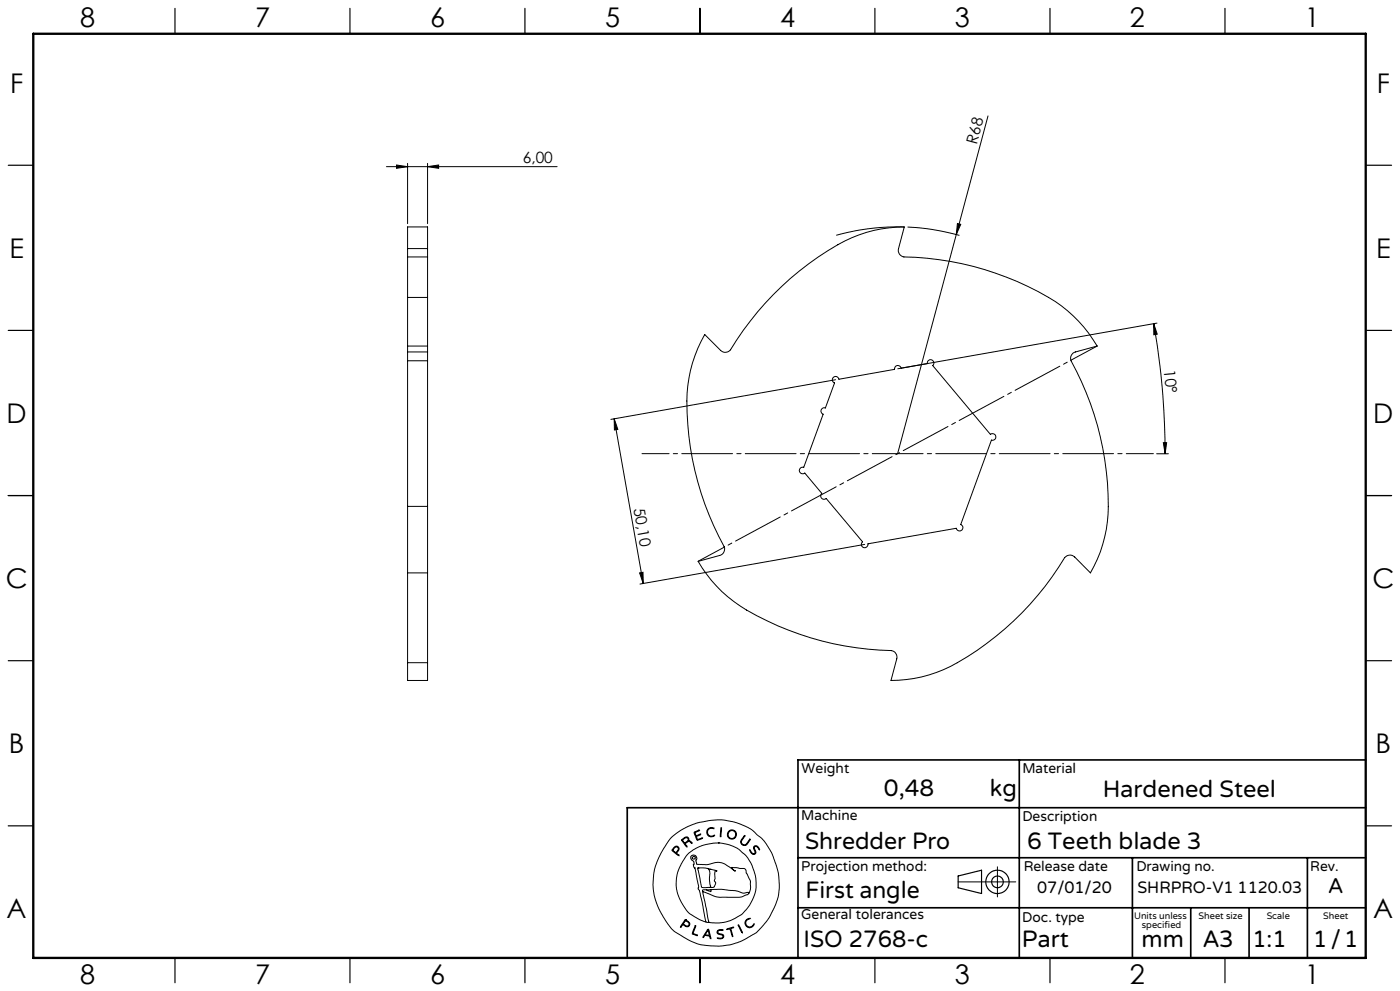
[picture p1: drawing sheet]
<svg xmlns="http://www.w3.org/2000/svg" width="420mm" height="297mm" viewBox="0 0 420 297" stroke-linecap="round" stroke-linejoin="round" font-family="sans-serif">
<g fill="none" stroke="#000" stroke-width=".3">
<path d="M296.4 34.7l-9.5 35.6M115.9 49.9h51.2M119 49.5l3.3 .4-3.3 .5zM122.3 49v18M128.3 49.9l3.3-.4v.9zM128.3 49v18M122.3 77v12.1M122.3 74.5v2.5M122.3 74.5v-6.5h6v6.5M122.3 77h6M122.3 74.5h6M128.3 77v12.1"/>
<path d="M128.3 74.5v2.5M271.3 68a69.7 69.7 0 0 0-20.4 2.5M272.3 68l7.2 .8 8.3 1.8M286.9 70.3l-17.6 65.7M287.2 67l1 .2-1.3 3.1zM122.3 89.1v14.6M122.3 89.1h6M128.3 89.1v14.6M346.1 97l1.1 3.2-1.1 .1zM346.1 97a220.8 220.8 0 0 1 3.4 39M347.1 96.8l-77.8 13.7M122.3 108.1v43.7"/>
<path d="M122.3 105.5v2.6M122.3 103.7v1.8M122.3 108.1h6M122.3 105.5h6M122.3 103.7h6M128.3 108.1v43.7M128.3 105.5v2.6M128.3 103.7v1.8M211.4 100.3l4.8 4.7a2.01 2.01 0 0 0 2.9-.2 88.4 88.4 0 0 1 36.4-33.5 39.1 39.1 0 0 1 15.8-3.3l-1.7 6.5a1.99 1.99 0 0 0 1.6 2.5 87.8 87.8 0 0 1 47.3 14.7 41 41 0 0 1 10.6 12l-6.4 1.8a1.98 1.98 0 0 0-1.4 2.6 88.2 88.2 0 0 1 10.9 48.3 40 40 0 0 1-5.1 15.3l-4.7-4.8a2.05 2.05 0 0 0-3 .2 88 88 0 0 1-36.3 33.6 39.5 39.5 0 0 1-15.8 3.2l1.7-6.5a2.03 2.03 0 0 0-1.6-2.4 88.2 88.2 0 0 1-47.3-14.7 39.7 39.7 0 0 1-10.7-12.1l6.5-1.7a1.98 1.98 0 0 0 1.3-2.7 88.2 88.2 0 0 1-10.9-48.2 40 40 0 0 1 5.1-15.3zM249.9 113.2a.99 .99 0 0 1 1-.3 .99 .99 0 0 1 .8 .8l16.7-3a1 1 0 0 1 .8-1.2 1 1 0 0 1 1.1 .8l7.9-1.3a1 1 0 0 1 1.3-1.1 1 1 0 0 1 .3 1.7l17.3 20.6a1.01 1.01 0 0 1 1.6 .6 1.01 1.01 0 0 1-1.3 1.1l-9.2 25.3a1.01 1.01 0 0 1 .3 1.7 1.01 1.01 0 0 1-1.6-.6l-26.5 4.7a1 1 0 0 1-1.3 1.1 1 1 0 0 1-.3-1.7l-10.9-13a1 1 0 0 1-1.4-.1 1 1 0 0 1 .1-1.4l-5.2-6.1a1.01 1.01 0 0 1-1.6-.6 1.01 1.01 0 0 1 1.3-1.2l5.8-15.9a.99 .99 0 0 1-.6-1.2 .99 .99 0 0 1 1.3-.6l2.8-7.5a.99 .99 0 0 1-.5-1.6zM250.7 113.8l-67.4 11.9M184.3 125.5l8.7 49.4"/>
<path d="M184.3 125.5l1 3.2-1 .2zM347 136h3.5M349 132.7h1l-.5 3.3zM122.3 151.8v19.9M122.3 151.8h6M128.3 151.8v19.9M122.3 171.7v26.9M122.3 171.7h6M128.3 171.7v26.9M191.9 171.7l1-.2 .1 3.4zM259.4 163.2l-67.4 11.8M122.3 198.6v5.3h6v-5.3"/>
<path d="M122.3 198.6h6M201.3 251.1l2.8-2.2 4.5-2.1 4.8-1 3.2-.1 3.7 .7 3.3 1.2 2 1.1 2.8 2.4 1.5 1.8 1.8 3.2 1.8 5.3 .3 3.5-.2 3-.8 2.8-1.7 3.7-1.8 2.5a16.5 16.5 0 0 1-6.7 5l-3.3 1.2-2.9 .4h-3.4l-2.9-.4-3.7-1.5-3.8-2.3-1.1-.9-1.2-1.6-2.3-3.7-1.2-2.8-.6-2.2-.3-3.1 .3-3.5 .9-3.2 2-4zM202 254.1l.7-.5 .6 .1 .4 .6-.1 .6a.64 .64 0 0 0-.3 1.1l.4 .5-1.7-1.2a.52 .52 0 0 1-.4-.5 .52 .52 0 0 1 .4-.6zM202.4 254l.4-.2 .5 .1 .2 .5-.2 .4a.73 .73 0 0 1-.7 .6 .73 .73 0 0 1-.7-.7zM204.5 251.6l1.1-.7h.6l.4 .3 .1 .8 .6 .2 .3 .5-.8-.5-.6 .2a.61 .61 0 0 0-.6 .5 .61 .61 0 0 0 .5 .7l-.1 .3-1.5-2zM204.8 251.7l.8-.6h.6l.2 .6-.5 .6a.52 .52 0 0 1-.6 .3 .52 .52 0 0 1-.4-.5zM208.2 249.4l1.7-.6-1 .5a.57 .57 0 0 0-.2 .9 .57 .57 0 0 0 .9 0l.6-.2-.8 .5a.46 .46 0 0 0-.5 .4 .46 .46 0 0 0 .3 .5l.1 .2 1.5-.5-1.7 .7zM212.3 248.5l.8-.5 1 .2 .1 .2-.9-.2-.7 .3-.3 .5v.7l.1 .4 .6 .4 1.3-.2a.53 .53 0 0 1-.3 .5 .53 .53 0 0 1-.5 0l-.9-.2-.4-.4-.2-1zM215.5 252.6l2.7 .4 3 1.2 2.3 1.9 .9 1.2 1.3 2.2 1.1 3.8-.1 3.5-.8 2.5a11.7 11.7 0 0 1-8.9 7.2l-2.6 .1-1.7-.2M215.5 252.6l-4.1 .6-3.4 1.5-2.1 1.8-2.1 3.5-.5 1.4-.4 2 .1 3 .9 2.9 2 3.4a9.1 9.1 0 0 0 4 2.9l1.9 .8M215.5 252.6h.1M216.3 248.1h.2v.6l-.2 1.9-.2 .2z"/>
<path d="M223.3 250.5l.1-.1 .1 .2-1.1 1.6 .2 .7 .7 .3a3.3 3.3 0 0 0 1.7-1.7v.2l-1 1.5-.4 .2-.7-.1-.6-.5-.1-.6zM224.9 254.7l.7 .9 .5 .3 .4-.3-.4-1.4 .2-.6h.9l.7 1-.1 .1-.9-1-.5 .1-.1 .4 .5 1.4-.6 .5-.9-.5zM299.2 259.8v9M205.6 275.6l-1.4 2-.1 .2h.2a.69 .69 0 0 1 .6-.6 .69 .69 0 0 1 .8 .4l.9 .1 .3-.9-1.3-1.2M205.6 275.6h.1M205.6 275.9l-.3 .5M205.7 275.9l1 .9-.1 .6-.6 .1a.7 .7 0 0 1-.9-.9l.2-.2M205.7 275.9h.1M208.5 277.5l.2-.1v.2l-.5 1.4a.56 .56 0 0 0-.2 .7 .56 .56 0 0 0 .7 .3l.5 .4-1.6-.6zM209.3 260.2l2.3-.1 3.1 .8 .4 .3a.35 .35 0 0 0-.5-.2 .35 .35 0 0 0-.1 .5v1.8l-.2 .7 .4 .8-.4 1-.5 .2h-2.6a.85 .85 0 0 1-.8-.2 .85 .85 0 0 1-.1-.9zM209.4 260.1h.1M210.8 267.2l1.9 9.2"/>
<path d="M210.8 267.2l3.7 1.5 1.3 .2h6.3l2.1-.8 .4-.3M211.8 276.4h.9M211.9 266.7h-1.1v.5M212.1 260.2a2.12 2.12 0 0 1 .8 2.7v1.9l.3 .9-.3 .2M212.3 278.6l.1-.1a4.3 4.3 0 0 1 .9 2.6v.2h-.2a.74 .74 0 0 0-.8-.8l-.2-.1a.82 .82 0 0 0-1.1 .6l-.1-.3zM212.3 278.9l.4 .9a.4 .4 0 0 1-.1 .6 .4 .4 0 0 1-.6-.2l-.4-.1zM212.4 278.9h.1M212.7 276.4h.1M213 260.6h.1M213.3 266.6l3.2-.1 4.2 .4 2.3 .8 1.1-.2a.3 .3 0 0 1 .4-.1 .3 .3 0 0 1 .1 .4M213.3 266.6v.6l-1.4-.5M213.3 266.6l-1.4 .1"/>
<path d="M215.3 278.9l.6-.3 1 .1v.2h-1.4l-.2 .6 .3 .2 1.4 .5 .1 .5-.2 .4-.6 .3-1.1-.2h1.1l.6-.5-.3-.5-1.4-.5-.1-.4zM218 278.4l2.1-.5-.8 .4 .5 2.4-.8-2.3-.8 .2zM221.5 277.2l1.2 2.2v.2zM221.5 277.1h.1M224 275.6l.7-.4 .3 .1-.8 .4-.4 .6v.6l.5 .7 .9 .2 .9-.9a.41 .41 0 0 1 .1 .5 .41 .41 0 0 1-.4 .2l-1 .5-.9-.5-.4-1.1zM224.6 267.8l.5-1.4v-2.3l-1.7-3.8-3.9-.3 .3 .5 .8 .6h-.1l-3.1-2.2-1.7-.5-3.6 .7-3-.1-.3-.9 .3-.8-.3-.7-.6-.3-.7 .1-.3 .4v.4l1 1.1-.1 1.4 .4 .5 1.1 5.4-.2 .8 .4 .4 .3 1.1 1.7 8.5M287.4 264.3h17.3"/>
<circle cx="208.1" cy="257.1" r=".44"/>
<circle cx="219.5" cy="250.1" r="1.17"/>
<circle cx="219.6" cy="250.1" r="1.38"/>
</g>
<g fill="none" stroke="#000" stroke-width=".35">
<path d="M52.5 2.5v7.5M105 2.5v7.5M157.5 2.5v7.5M210 2.5v7.5M262.5 2.5v7.5M315 2.5v7.5M367.5 2.5v7.5M2.5 49.5h7.5M410 49.5h7.5M2.5 99h7.5M410 99h7.5M2.5 148.5h7.5"/>
<path d="M410 148.5h7.5M2.5 198h7.5M410 198h7.5M2.5 247.5h7.5M410 247.5h7.5M287.4 262.5l7.1-1.7v7l-7.1-1.7zM52.5 287v7.5M105 287v7.5M157.5 287v7.5M210 287v7.5M262.5 287v7.5M315 287v7.5"/>
<path d="M367.5 287v7.5"/>
<circle cx="299.2" cy="264.3" r="3.5"/>
<circle cx="299.2" cy="264.3" r="1.75"/>
</g>
<path d="M192.6 136h153.4" fill="none" stroke="#000" stroke-width=".3" stroke-dasharray="15.2 1.3 1.3 1.3" stroke-dashoffset="7.1"/>
<path d="M209.4 168.2l119.8-64.5" fill="none" stroke="#000" stroke-width=".3" stroke-dasharray="15.2 1.3 1.3 1.3" stroke-dashoffset="6.3"/>
<path d="M305.8 227.7v59.2M409.7 227.7h-170.3v59.2M239.4 257.1h170.3M339.7 257.1v29.9M392.2 257.1v29.8M409.7 242.1h-221.5v45M239.4 272.1h170.3M357.2 272.1v14.8M374.7 272.1v14.8" fill="none" stroke="#000" stroke-width=".5"/>
<path d="M10 10.1h399.7v277h-399.7z" fill="none" stroke="#000" stroke-width=".7"/>
<g fill="#000">
<path d="M287.2 67l1 .2-1.3 3.1z"/>
<path d="M119 49.5l3.3 .4-3.3 .5zM128.3 49.9l3.3-.4v.9z"/>
<path d="M184.3 125.5l1 3.2-1 .2zM191.9 171.7l1-.2 .1 3.4z"/>
<path d="M349 132.7h1l-.5 3.3zM346.1 97l1.1 3.2-1.1 .1z"/>
</g>
<g font-size="8.1">
<text x="24" y="8">8</text>
<text x="76.5" y="8">7</text>
<text x="129" y="8">6</text>
<text x="181.5" y="8">5</text>
<text x="234" y="8">4</text>
<text x="286.5" y="8">3</text>
<text x="339" y="8">2</text>
<text x="391.5" y="8">1</text>
<text x="3" y="27.7">F</text>
<text x="413" y="27.7">F</text>
<text x="2.8" y="77.2">E</text>
<text x="412.8" y="77.2">E</text>
<text x="2" y="126.7">D</text>
<text x="412" y="126.7">D</text>
<text x="1.7" y="176.2">C</text>
<text x="411.7" y="176.2">C</text>
<text x="2.7" y="225.7">B</text>
<text x="412.7" y="225.7">B</text>
<text x="2" y="275.2">A</text>
<text x="412" y="275.2">A</text>
<text x="24" y="295">8</text>
<text x="76.5" y="295">7</text>
<text x="129" y="295">6</text>
<text x="181.5" y="295">5</text>
<text x="234" y="295">4</text>
<text x="286.5" y="295">3</text>
<text x="339" y="295">2</text>
<text x="391.5" y="295">1</text>
</g>
<g font-size="7.1">
<text x="265.2" y="238.5">0,48</text>
<text x="297" y="238.5">kg</text>
<text x="330.8" y="239">Hardened Steel</text>
<text x="241.5" y="254.4">Shredder Pro</text>
<text x="308.1" y="254.4">6 Teeth blade 3</text>
<text x="241.6" y="269.2">First angle</text>
<text x="241.1" y="283.7">ISO 2768-c</text>
<text x="306.6" y="283.9">Part</text>
<text x="342.5" y="283.9">mm</text>
<text x="360.9" y="283.8">A3</text>
<text x="375.7" y="283.9">1:1</text>
<text x="393.9" y="283.9">1/1</text>
</g>
<text font-size="6.3" x="398.5" y="267.7">A</text>
<g font-size="4.9">
<text x="311.2" y="267.6">07/01/20</text>
<text x="341.2" y="267.6">SHRPRO-V1 1120.03</text>
</g>
<g font-size="4.7">
<text x="293" y="43.4" transform="rotate(-75 293 43.4)">R68</text>
<text x="156.8" y="48.9">6,00</text>
<text x="349.2" y="110.9" transform="rotate(85 349.2 110.9)">10°</text>
<text x="190.1" y="152.5" transform="rotate(80 190.1 152.5)">50,10</text>
</g>
<g font-size="4.2">
<text x="240.5" y="231.7">Weight</text>
<text x="306.7" y="231.7">Material</text>
<text x="240.4" y="245.9">Machine</text>
<text x="306.7" y="246.1">Description</text>
<text x="240.4" y="261.1">Projection method:</text>
<text x="307.1" y="261">Release date</text>
<text x="340.9" y="261">Drawing no.</text>
<text x="393.1" y="261">Rev.</text>
<text x="240.4" y="275.6">General tolerances</text>
<text x="306.7" y="276.2">Doc. type</text>
</g>
<g font-size="2.8">
<text x="340.2" y="275.3">Units unless</text>
<text x="359.6" y="275.3">Sheet size</text>
<text x="380" y="275.3">Scale</text>
<text x="396.9" y="275.3">Sheet</text>
<text x="342.6" y="278.2">specified</text>
</g>
</svg>
